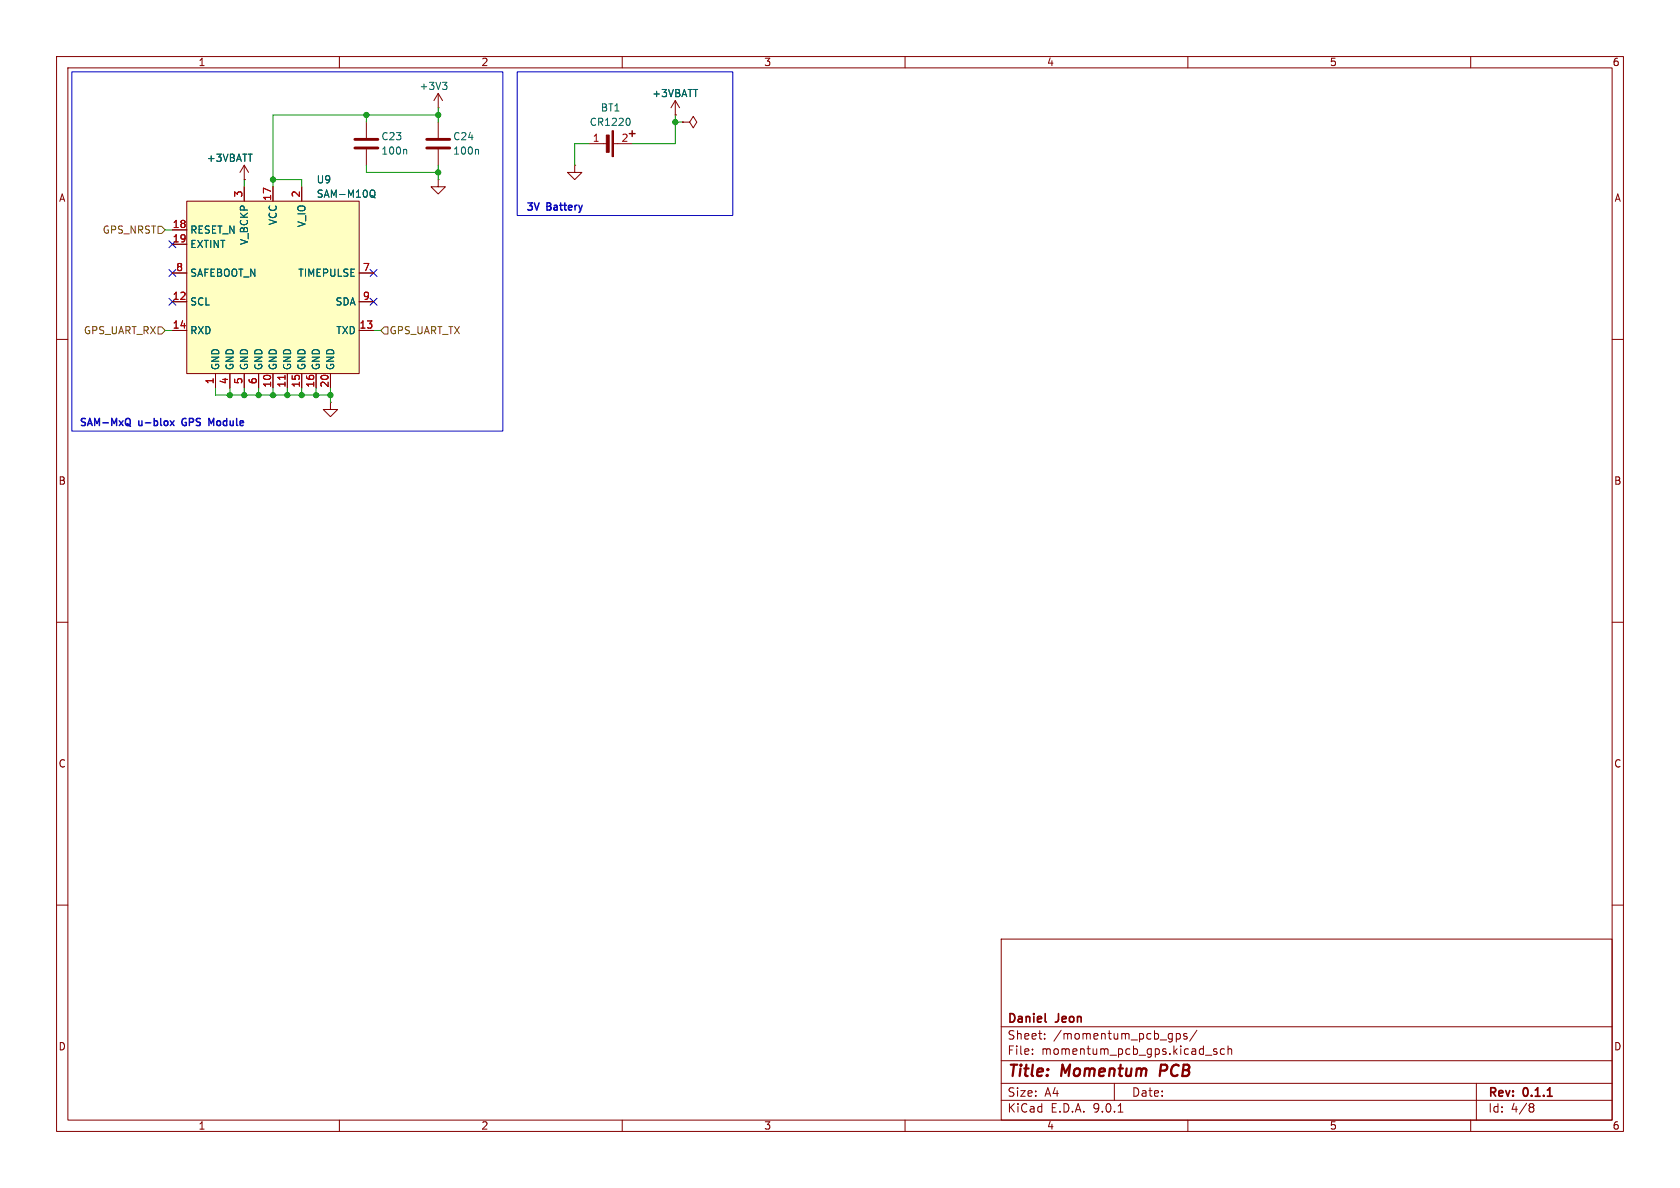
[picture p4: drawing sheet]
<svg xmlns="http://www.w3.org/2000/svg" width="297mm" height="210mm" viewBox="0 0 297 210" stroke-linecap="round" stroke-linejoin="round" font-family="sans-serif">
<g fill="none" stroke="#840000" stroke-width=".18">
<path d="M10 10h277v190h-277zM12 12h273v186h-273zM60 10v2M110 10v2M160 10v2M210 10v2M260 10v2M10 60h2M285 60h2M10 110h2M285 110h2M10 160h2"/>
<path d="M177 166h108v32h-108zM285 160h2M60 198v2M110 198v2M160 198v2M177 194.5h108M177 191.5h108M177 187.5h108M177 181.5h108M182.5 186.3v.1M182.5 185.5v.1M184.7 183.6v.1"/>
<path d="M184.7 182.8v.1M197 191.5v3M197.7 196.6h.8M208 182.7v1.5M208 182.8l.4-.1 .3 .3v.4l-.2 .2h-.5M209.8 182.8l-.3-.1-.3 .2 .1 .2 .5 .2v.3h-.6M210 198v2M211.6 182.1l-1.3 2M213.1 186.5h1.1M215.1 185.5l-.4-.1-.2 .2 .1 .2 .5 .2v.3h-.6M216.5 185.5l-.5-.1-.3 .3v.4l.2 .2h.6M217.1 185.5l.2-.1 .4 .1v.9"/>
<path d="M217.1 184.9v1.5M260 198v2M261 191.5v6.5M270.6 195.1l.4 .1 .2 .2-.3 .3M270.6 195.7h.3M270.9 195.7l.2 .2 .1 .4-.2 .2-.4 .1"/>
</g>
<path d="M184.8 180.6l.2 .1M273.6 193.8h.8" fill="none" stroke="#840000" stroke-width=".3"/>
<path d="M205.3 188.2l-.3 2" fill="none" stroke="#840000" stroke-width=".4"/>
<path d="M33 35.6h30.5v30.4h-30.5z" fill="#ffffc2"/>
<g fill="none" stroke="#840000" stroke-width=".18">
<path d="M77.5 19.1h.1M77.5 16.5v2.6M77.5 16.5l-.8 1.3M77.5 16.5l.7 1.3M119.4 17.8l-.8 1.3M119.4 17.8l.7 1.3M119.4 17.8v2.5M33 35.6h30.5v30.4h-30.5zM43.2 31.8h.1M43.2 29.2v2.6M43.2 33v2.6M43.2 29.2l-.8 1.3"/>
<path d="M43.2 29.2l.7 1.3M48.3 33v2.6M53.3 33v2.6M64.8 21.6v2.8M64.8 26.4v2.8M77.5 31.8v1.2h1.2l-1.2 1.3-1.3-1.3h1.3M77.5 31.8h.1M77.5 21.6v2.8M77.5 26.4v2.8M101.6 29.2v1.3h1.3l-1.3 1.3-1.3-1.3h1.3M101.6 29.2h.1M104.1 25.4h3.3"/>
<path d="M108.5 25.4h3.3M119.4 20.3h.1M120.6 21.6h1.3l.7-1 .6 1-.6 1-.7-1M120.6 21.6h.1M30.5 40.6h2.5M30.5 43.2h2.5M30.5 48.3h2.5M30.5 53.3h2.5M30.5 58.4h2.5M63.5 48.3h2.5M63.5 53.3h2.5M63.5 58.4h2.5"/>
<path d="M38.1 66v2.6M40.6 66v2.6M43.2 66v2.6M45.7 66v2.6M48.3 66v2.6M50.8 66v2.6M53.3 66v2.6M55.9 66v2.6M58.4 71.1v1.3h1.3l-1.3 1.3-1.3-1.3h1.3M58.4 71.1h.1M58.4 66v2.6"/>
</g>
<path d="M50.4 66.3v.8" fill="none" stroke="#a90000" stroke-width=".18"/>
<path d="M78.2 14.5h.8l-.4 .5M78.8 15l.2 .3v.3l-.2 .2M65.6 33.7l.1-.1a.43 .43 0 0 1 .6 .4v.4a.42 .42 0 0 1-.2 .4 .42 .42 0 0 1-.5 0M65.7 34.6l.6 .4M71.7 26.4l.2 .2v.6M84.4 26.4l.2 .2v.6M111.1 20.9a.79 .79 0 0 1 0 1.3" fill="none" stroke="#006464" stroke-width=".18"/>
<g fill="#840000" stroke="#840000" stroke-width=".18">
<path d="M107.2 23.9h.5v3h-.5z"/>
<path d="M108.2 23.1h.3v4.6h-.3z"/>
</g>
<path d="M111.3 23.6h1M111.8 23.1v1" fill="none" stroke="#840000" stroke-width=".25"/>
<path d="M62.7 24.6h4.1M62.7 26.2h4.1M75.4 24.6h4.1M75.4 26.2h4.1" fill="none" stroke="#840000" stroke-width=".51"/>
<path d="M27.9 40h.7l.6 .6-.6 .7h-.7zM27.9 57.8h.7l.6 .6-.6 .7h-.7zM67.3 58.4l.6-.6h.7v1.3h-.7z" fill="none" stroke="#725600" stroke-width=".18"/>
<g fill="none" stroke="#009600" stroke-width=".18">
<path d="M77.5 19.1v2.5M43.2 31.8v1.2M48.3 31.8h5v1.2M64.8 20.3v1.3M64.8 29.2v1.3h12.7M77.5 20.3h-29.2v12.7M77.5 29.2v2.6M104.1 25.4h-2.5v3.8M119.4 20.3v5.1h-7.6M119.4 21.6h1.2M29.2 58.4h1.3M29.2 40.6h1.3"/>
<path d="M66 58.4h1.3M38.1 68.6v1.3h20.3M40.6 68.6v1.3M43.2 68.6v1.3M45.7 68.6v1.3M48.3 68.6v1.3M50.8 68.6v1.3M53.3 68.6v1.3M55.9 68.6v1.3M58.4 68.6v2.5"/>
</g>
<path d="M29.9 47.7l1.2 1.2M29.9 42.6l1.2 1.2M29.9 52.7l1.2 1.2M31.1 47.7l-1.2 1.2M31.1 42.6l-1.2 1.2M31.1 52.7l-1.2 1.2M65.4 52.7l1.2 1.2M65.4 47.7l1.2 1.2M66.6 52.7l-1.2 1.2M66.6 47.7l-1.2 1.2" fill="none" stroke="#000084" stroke-width=".18"/>
<g fill="none" stroke="#0000c2" stroke-width=".25">
<path d="M93.3 35.9h.8l-.4 .4M94.5 35.9l.4 1.2 .4-1.2M97.3 36l-.6-.1v1.2M99.1 35.9v1.1M99.8 35.9v1.1M15.1 74h-.5l-.2 .1M15.5 75.2l.4-1.2 .4 1.2M16.7 75.2v-1.2l.5 .9 .4-.9v1.2M19.8 75.2v-1.2l.4 .9 .4-.9v1.2M22.2 74.1l.3-.1a.43 .43 0 0 1 .5 .4v.4l-.2 .4 .3 .2M27.3 74v1.2M28.4 74v1.1"/>
<path d="M30.1 74.4l.7 .8M30.8 74.4l-.7 .8M32.9 74a.61 .61 0 0 0-.7 .3 .61 .61 0 0 0 .1 .8M34.2 74.1l-.7-.1v1.2M35.4 74h-.5l-.1 .1M36.9 75.2v-1.2l.5 .9 .4-.9v1.2M40.1 74v1.2M41.8 74v1.1"/>
</g>
<path d="M12.7 12.7h76.2v63.5h-76.2zM91.4 12.7h38.1v25.4h-38.1z" fill="none" stroke="#0000c2" stroke-width=".18"/>
<g fill="#009600" stroke="#009600" stroke-width=".18">
<circle cx="77.5" cy="20.3" r=".46"/>
<circle cx="48.3" cy="31.8" r=".46"/>
<circle cx="64.8" cy="20.3" r=".46"/>
<circle cx="77.5" cy="30.5" r=".46"/>
<circle cx="119.4" cy="21.6" r=".46"/>
<circle cx="43.2" cy="69.9" r=".46"/>
<circle cx="45.7" cy="69.9" r=".46"/>
<circle cx="40.6" cy="69.9" r=".46"/>
<circle cx="58.4" cy="69.9" r=".46"/>
<circle cx="55.9" cy="69.9" r=".46"/>
<circle cx="50.8" cy="69.9" r=".46"/>
<circle cx="48.3" cy="69.9" r=".46"/>
<circle cx="53.3" cy="69.9" r=".46"/>
</g>
<g font-size="2.8" fill="#840000">
<text x="178" y="190.9">Title:</text>
<text x="187.7" y="190.9">Momentum</text>
<text x="205.9" y="190.9">PCB</text>
</g>
<g font-size="2.1" fill="#840000">
<text x="178" y="184">Sheet:</text>
<text x="178" y="181.2">Daniel</text>
<text x="186.2" y="184">/momentum_pcb_gps/</text>
<text x="186.7" y="181.2">Jeon</text>
<text x="178" y="186.7">File:</text>
<text x="184.1" y="186.7">momentum_pcb_gps.kicad_sch</text>
<text x="178" y="196.9">KiCad</text>
<text x="178" y="194.1">Size:</text>
<text x="184.7" y="194.1">A4</text>
<text x="185.7" y="196.9">E.D.A.</text>
<text x="193.3" y="196.9">9.0.1</text>
<text x="200" y="194.1">Date:</text>
<text x="263" y="194.3">Rev:</text>
<text x="263" y="196.9">Id:</text>
<text x="267.1" y="196.9">4/8</text>
<text x="269.4" y="194.3">0.1.1</text>
</g>
<g font-size="1.8" fill="#840000">
<text x="35" y="11.9">1</text>
<text x="85" y="11.9">2</text>
<text x="135" y="11.9">3</text>
<text x="185" y="11.9">4</text>
<text x="235" y="11.9">5</text>
<text x="285" y="11.9">6</text>
<text x="10.3" y="35.9">A</text>
<text x="285.3" y="35.9">A</text>
<text x="10.3" y="85.9">B</text>
<text x="285.3" y="85.9">B</text>
<text x="10.3" y="135.9">C</text>
<text x="285.3" y="135.9">C</text>
<text x="10.3" y="185.9">D</text>
<text x="285.3" y="185.9">D</text>
<text x="35" y="199.9">1</text>
<text x="85" y="199.9">2</text>
<text x="135" y="199.9">3</text>
<text x="185" y="199.9">4</text>
<text x="235" y="199.9">5</text>
<text x="285" y="199.9">6</text>
</g>
<g font-size="1.8" fill="#006464">
<text x="74.1" y="16.1">+3V3</text>
<text x="115.2" y="17.4">+3VBATT</text>
<text x="104.2" y="22.5">CR1220</text>
<text x="106.1" y="19.9">BT1</text>
<text x="36.5" y="28.8">+3VBATT</text>
<text x="67.3" y="27.5">100n</text>
<text x="67.3" y="25">C23</text>
<text x="80" y="27.5">100n</text>
<text x="80" y="25">C24</text>
<text x="55.9" y="32.6">U9</text>
<text x="55.9" y="35.2">SAM-M10Q</text>
<text x="33.5" y="41.5">RESET_N</text>
<text x="49.1" y="39.9" transform="rotate(-90 49.1 39.9)">VCC</text>
<text x="54.2" y="40.3" transform="rotate(-90 54.2 40.3)">V_IO</text>
<text x="33.5" y="44">EXTINT</text>
<text x="44" y="43.4" transform="rotate(-90 44 43.4)">V_BCKP</text>
<text x="33.5" y="49.1">SAFEBOOT_N</text>
<text x="52.6" y="49.1">TIMEPULSE</text>
<text x="33.5" y="54.2">SCL</text>
<text x="33.5" y="59.3">RXD</text>
<text x="59.2" y="54.2">SDA</text>
<text x="59.3" y="59.3">TXD</text>
<text x="39" y="65.5" transform="rotate(-90 39 65.5)">GND</text>
<text x="41.5" y="65.5" transform="rotate(-90 41.5 65.5)">GND</text>
<text x="44" y="65.5" transform="rotate(-90 44 65.5)">GND</text>
<text x="46.6" y="65.5" transform="rotate(-90 46.6 65.5)">GND</text>
<text x="49.1" y="65.5" transform="rotate(-90 49.1 65.5)">GND</text>
<text x="51.7" y="65.5" transform="rotate(-90 51.7 65.5)">GND</text>
<text x="54.2" y="65.5" transform="rotate(-90 54.2 65.5)">GND</text>
<text x="56.7" y="65.5" transform="rotate(-90 56.7 65.5)">GND</text>
<text x="59.3" y="65.5" transform="rotate(-90 59.3 65.5)">GND</text>
</g>
<g font-size="1.8" fill="#a90000">
<text x="104.7" y="25.1">1</text>
<text x="109.8" y="25.1">2</text>
<text x="42.9" y="35" transform="rotate(-90 42.9 35)">3</text>
<text x="48" y="35.6" transform="rotate(-90 48 35.6)">17</text>
<text x="53.1" y="35" transform="rotate(-90 53.1 35)">2</text>
<text x="30.4" y="40.4">18</text>
<text x="30.4" y="42.9">19</text>
<text x="30.4" y="53.1">12</text>
<text x="31" y="48">8</text>
<text x="64.1" y="48">7</text>
<text x="64.1" y="53.1">9</text>
<text x="30.4" y="58.2">14</text>
<text x="63.5" y="58.2">13</text>
<text x="37.8" y="68" transform="rotate(-90 37.8 68)">1</text>
<text x="40.4" y="68" transform="rotate(-90 40.4 68)">4</text>
<text x="42.9" y="68" transform="rotate(-90 42.9 68)">5</text>
<text x="45.5" y="68" transform="rotate(-90 45.5 68)">6</text>
<text x="48" y="68.6" transform="rotate(-90 48 68.6)">10</text>
<text x="50.5" y="68.6" transform="rotate(-90 50.5 68.6)">11</text>
<text x="53.1" y="68.6" transform="rotate(-90 53.1 68.6)">15</text>
<text x="55.6" y="68.6" transform="rotate(-90 55.6 68.6)">16</text>
<text x="58.2" y="68.6" transform="rotate(-90 58.2 68.6)">20</text>
</g>
<g font-size="1.8" fill="#725600">
<text x="18.1" y="41.5">GPS_NRST</text>
<text x="14.7" y="59.3">GPS_UART_RX</text>
<text x="68.8" y="59.3">GPS_UART_TX</text>
</g>
<g font-size="1.8" fill="#0000c2">
<text x="93" y="37.9">3V</text>
<text x="96.7" y="37.9">Battery</text>
<text x="14" y="76">SAM-MxQ</text>
<text x="24.6" y="76">u-blox</text>
<text x="32.8" y="76">GPS</text>
<text x="38" y="76">Module</text>
</g>
</svg>
